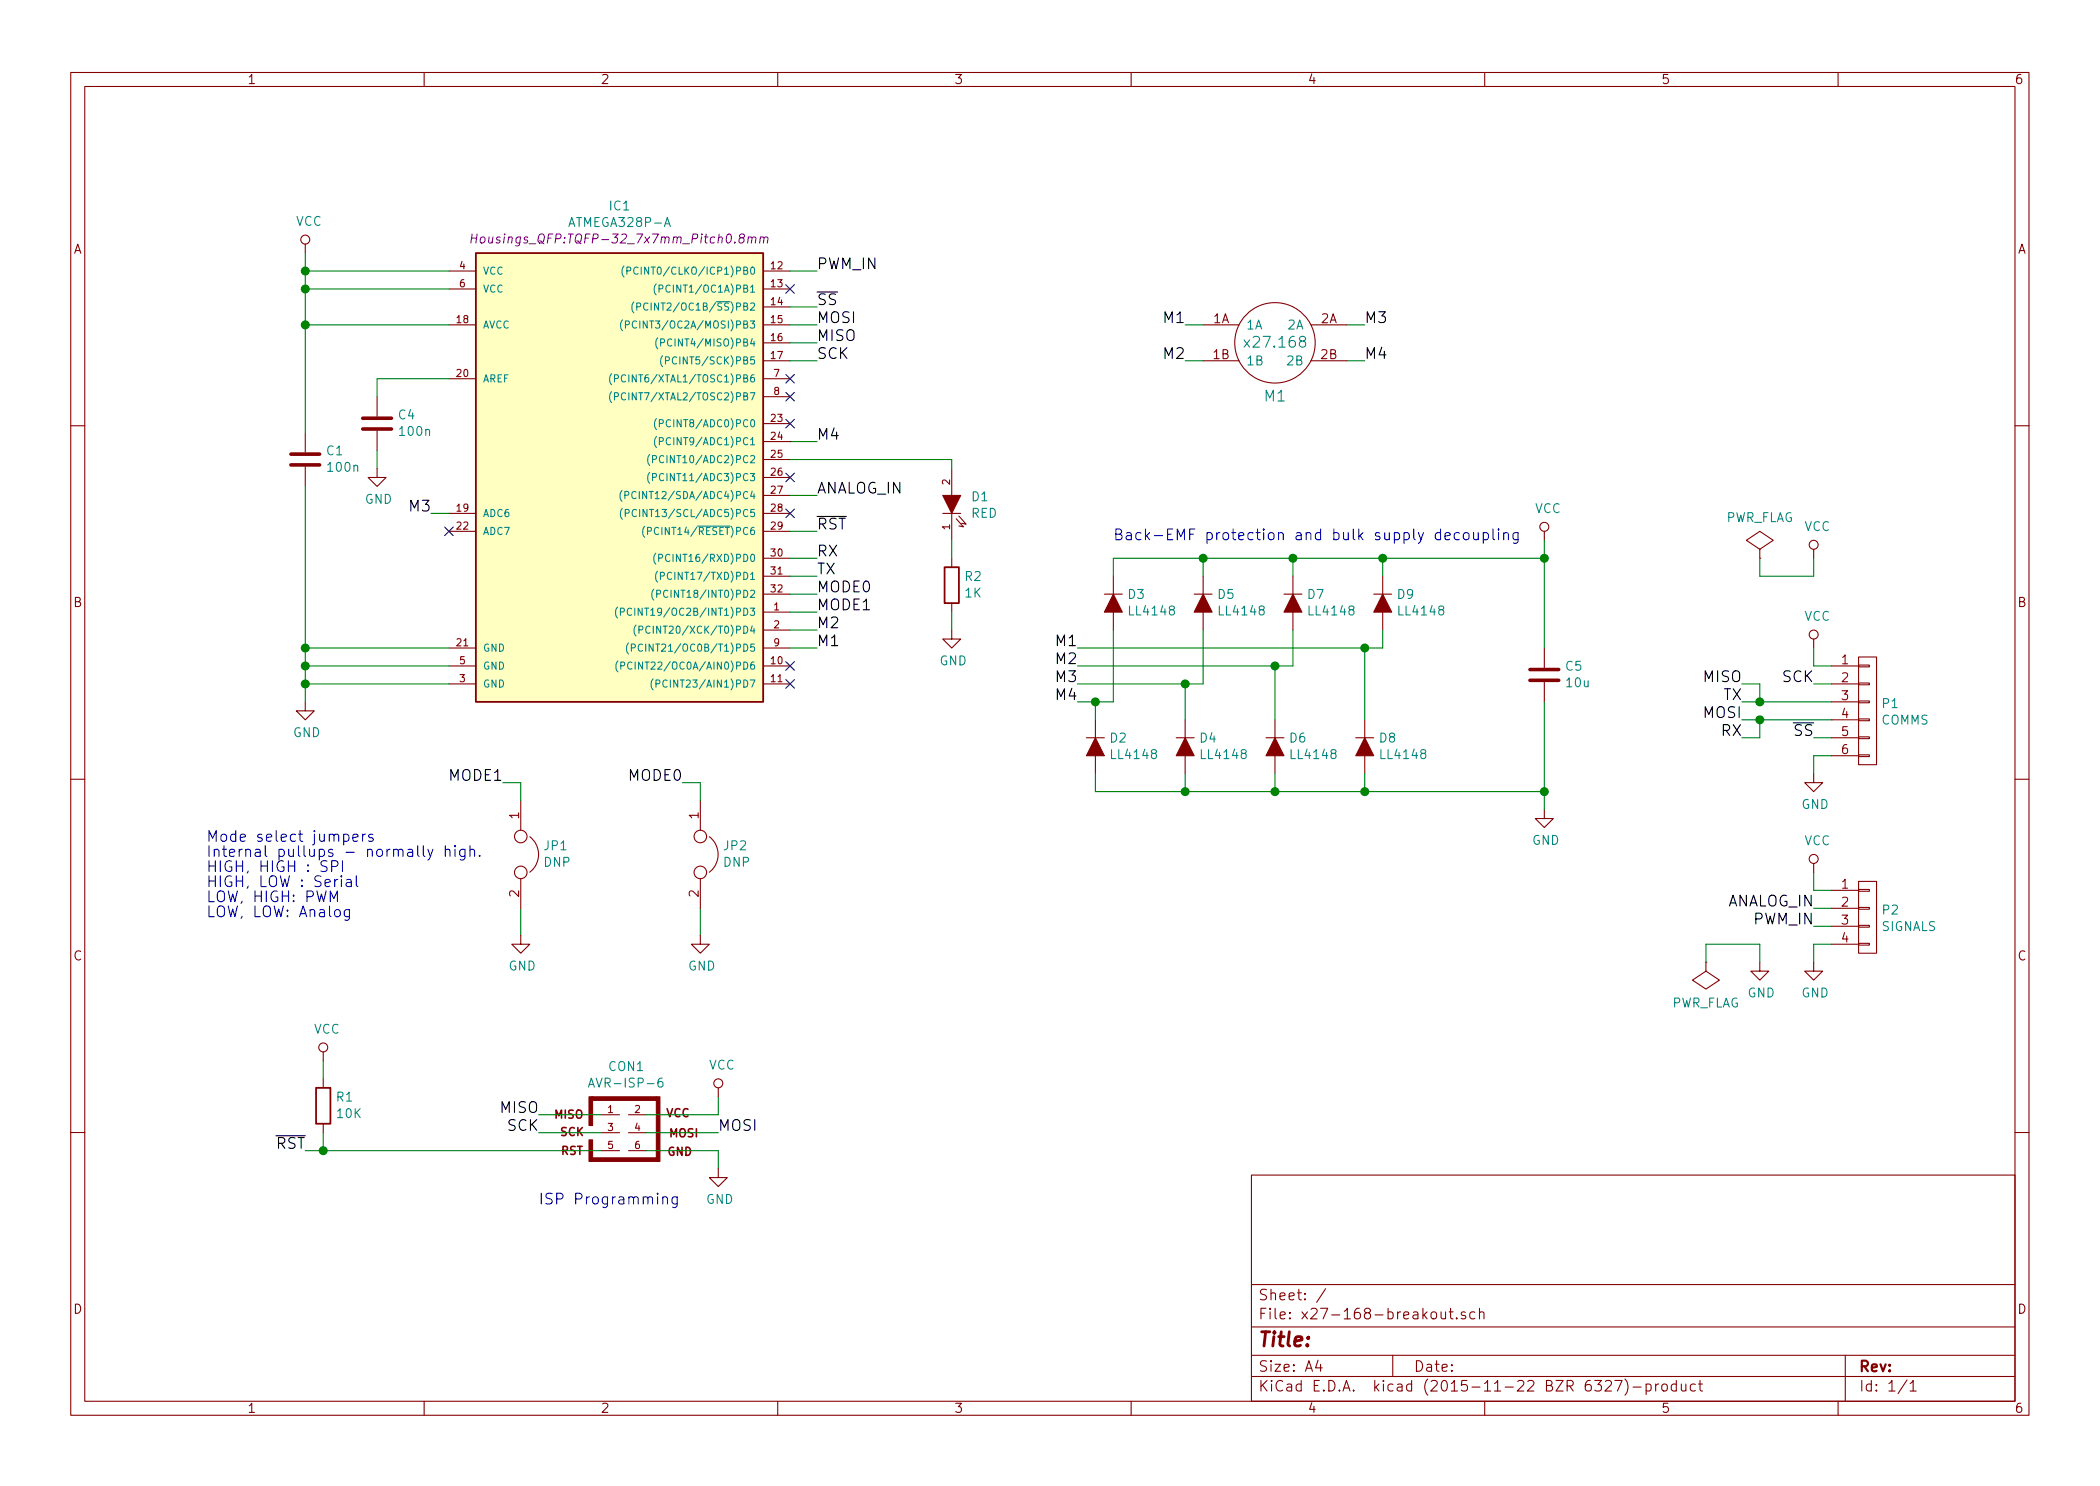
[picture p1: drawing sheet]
EESchema Schematic File Version 2
LIBS:74xgxx
LIBS:74xx
LIBS:ac-dc
LIBS:actel
LIBS:adc-dac
LIBS:Altera
LIBS:analog_devices
LIBS:analog_switches
LIBS:atmel
LIBS:audio
LIBS:battery_management
LIBS:bbd
LIBS:brooktre
LIBS:cmos4000
LIBS:cmos_ieee
LIBS:conn
LIBS:contrib
LIBS:cypress
LIBS:dc-dc
LIBS:device
LIBS:digital-audio
LIBS:diode
LIBS:display
LIBS:dsp
LIBS:elec-unifil
LIBS:ESD_Protection
LIBS:ftdi
LIBS:gennum
LIBS:graphic
LIBS:hc11
LIBS:intel
LIBS:interface
LIBS:ir
LIBS:Lattice
LIBS:linear
LIBS:logo
LIBS:maxim
LIBS:memory
LIBS:microchip
LIBS:microchip_dspic33dsc
LIBS:microchip_pic10mcu
LIBS:microchip_pic12mcu
LIBS:microchip_pic16mcu
LIBS:microchip_pic18mcu
LIBS:microchip_pic32mcu
LIBS:microcontrollers
LIBS:motor_drivers
LIBS:motorola
LIBS:msp430
LIBS:nordicsemi
LIBS:nxp_armmcu
LIBS:onsemi
LIBS:opto
LIBS:Oscillators
LIBS:philips
LIBS:power
LIBS:powerint
LIBS:Power_Management
LIBS:pspice
LIBS:references
LIBS:regul
LIBS:relays
LIBS:rfcom
LIBS:sensors
LIBS:silabs
LIBS:siliconi
LIBS:stm8
LIBS:stm32
LIBS:supertex
LIBS:switches
LIBS:texas
LIBS:transf
LIBS:transistors
LIBS:ttl_ieee
LIBS:valves
LIBS:video
LIBS:Worldsemi
LIBS:Xicor
LIBS:xilinx
LIBS:Zilog
LIBS:x27.168
LIBS:x27-168-breakout-cache
EELAYER 25 0
EELAYER END
$Descr A4 11693 8268
encoding utf-8
Sheet 1 1
Title ""
Date ""
Rev ""
Comp ""
Comment1 ""
Comment2 ""
Comment3 ""
Comment4 ""
$EndDescr
$Comp
L C C1
U 1 1
P 1700 2550
F 0 "C1" H 1815 2596 50  0000 L CNN
F 1 "100n" H 1815 2504 50  0000 L CNN
F 2 "Capacitors_SMD:C_0603" H 1738 2400 50  0001 C CNN
F 3 "" H 1700 2550 50  0000 C CNN
	1    1700 2550
	1    0    0    -1  
$EndComp
Wire Wire Line
	1700 1500 2500 1500
Wire Wire Line
	1700 1400 1700 2400
Wire Wire Line
	1700 2700 1700 3900
Wire Wire Line
	1700 3800 2500 3800
Connection ~ 1700 3800
Connection ~ 1700 1500
$Comp
L AVR-ISP-6 CON1
U 1 1
P 3500 6300
F 0 "CON1" H 3487 6666 50  0000 C CNN
F 1 "AVR-ISP-6" H 3487 6574 50  0000 C CNN
F 2 "Pin_Headers:Pin_Header_Straight_2x03" V 2980 6340 50  0001 C CNN
F 3 "" H 3475 6300 50  0000 C CNN
	1    3500 6300
	1    0    0    -1  
$EndComp
Wire Wire Line
	1700 6400 3350 6400
Wire Wire Line
	3600 6400 4000 6400
Wire Wire Line
	4000 6400 4000 6500
Wire Wire Line
	3600 6200 4000 6200
Wire Wire Line
	4000 6200 4000 6100
Wire Wire Line
	3600 6300 4000 6300
$Comp
L VCC #PWR01
U 1 1
P 1700 1400
F 0 "#PWR01" H 1700 1250 50  0001 C CNN
F 1 "VCC" H 1720 1574 50  0000 C CNN
F 2 "" H 1700 1400 50  0000 C CNN
F 3 "" H 1700 1400 50  0000 C CNN
	1    1700 1400
	1    0    0    -1  
$EndComp
$Comp
L VCC #PWR02
U 1 1
P 4000 6100
F 0 "#PWR02" H 4000 5950 50  0001 C CNN
F 1 "VCC" H 4020 6274 50  0000 C CNN
F 2 "" H 4000 6100 50  0000 C CNN
F 3 "" H 4000 6100 50  0000 C CNN
	1    4000 6100
	1    0    0    -1  
$EndComp
$Comp
L GND #PWR03
U 1 1
P 4000 6500
F 0 "#PWR03" H 4000 6250 50  0001 C CNN
F 1 "GND" H 4008 6326 50  0000 C CNN
F 2 "" H 4000 6500 50  0000 C CNN
F 3 "" H 4000 6500 50  0000 C CNN
	1    4000 6500
	1    0    0    -1  
$EndComp
$Comp
L GND #PWR04
U 1 1
P 1700 3900
F 0 "#PWR04" H 1700 3650 50  0001 C CNN
F 1 "GND" H 1708 3726 50  0000 C CNN
F 2 "" H 1700 3900 50  0000 C CNN
F 3 "" H 1700 3900 50  0000 C CNN
	1    1700 3900
	1    0    0    -1  
$EndComp
Text Label 4000 6300 0    60   ~ 0
MOSI
Text Label 3000 6200 2    60   ~ 0
MISO
Text Label 3000 6300 2    60   ~ 0
SCK
Text Label 1700 6400 2    60   ~ 0
~RST
$Comp
L R R1
U 1 1
P 1800 6150
F 0 "R1" H 1870 6196 50  0000 L CNN
F 1 "10K" H 1870 6104 50  0000 L CNN
F 2 "Resistors_SMD:R_0603" V 1730 6150 50  0001 C CNN
F 3 "" H 1800 6150 50  0000 C CNN
	1    1800 6150
	1    0    0    -1  
$EndComp
Wire Wire Line
	1800 6300 1800 6400
Connection ~ 1800 6400
Wire Wire Line
	1800 6000 1800 5900
$Comp
L VCC #PWR05
U 1 1
P 1800 5900
F 0 "#PWR05" H 1800 5750 50  0001 C CNN
F 1 "VCC" H 1820 6074 50  0000 C CNN
F 2 "" H 1800 5900 50  0000 C CNN
F 3 "" H 1800 5900 50  0000 C CNN
	1    1800 5900
	1    0    0    -1  
$EndComp
Wire Wire Line
	4400 2450 4550 2450
Text Label 4550 3600 0    60   ~ 0
M1
Text Label 4550 3500 0    60   ~ 0
M2
Text Label 2400 2850 2    60   ~ 0
M3
Text Label 4550 2450 0    60   ~ 0
M4
Wire Wire Line
	10100 3600 10100 3700
Wire Wire Line
	10100 3700 10200 3700
$Comp
L VCC #PWR06
U 1 1
P 10100 3600
F 0 "#PWR06" H 10100 3450 50  0001 C CNN
F 1 "VCC" H 10120 3774 50  0000 C CNN
F 2 "" H 10100 3600 50  0000 C CNN
F 3 "" H 10100 3600 50  0000 C CNN
	1    10100 3600
	1    0    0    -1  
$EndComp
$Comp
L VCC #PWR07
U 1 1
P 10100 3100
F 0 "#PWR07" H 10100 2950 50  0001 C CNN
F 1 "VCC" H 10120 3274 50  0000 C CNN
F 2 "" H 10100 3100 50  0000 C CNN
F 3 "" H 10100 3100 50  0000 C CNN
	1    10100 3100
	1    0    0    -1  
$EndComp
$Comp
L PWR_FLAG #FLG08
U 1 1
P 9800 3100
F 0 "#FLG08" H 9800 3195 50  0001 C CNN
F 1 "PWR_FLAG" H 9800 3324 50  0000 C CNN
F 2 "" H 9800 3100 50  0000 C CNN
F 3 "" H 9800 3100 50  0000 C CNN
	1    9800 3100
	1    0    0    -1  
$EndComp
Wire Wire Line
	9800 3100 9800 3200
Wire Wire Line
	9800 3200 10100 3200
Wire Wire Line
	10100 3200 10100 3100
Wire Wire Line
	10200 3800 10100 3800
Wire Wire Line
	9700 3900 10200 3900
Wire Wire Line
	9700 4000 10200 4000
Wire Wire Line
	10100 4100 10200 4100
Text Label 10100 3800 2    60   ~ 0
SCK
Text Label 9700 3800 2    60   ~ 0
MISO
Text Label 9700 4000 2    60   ~ 0
MOSI
Text Label 10100 4100 2    60   ~ 0
~SS
Wire Wire Line
	10200 5250 10100 5250
Wire Wire Line
	10100 5250 10100 5350
$Comp
L GND #PWR09
U 1 1
P 10100 5350
F 0 "#PWR09" H 10100 5100 50  0001 C CNN
F 1 "GND" H 10108 5176 50  0000 C CNN
F 2 "" H 10100 5350 50  0000 C CNN
F 3 "" H 10100 5350 50  0000 C CNN
	1    10100 5350
	1    0    0    -1  
$EndComp
$Comp
L LED D1
U 1 1
P 5300 2800
F 0 "D1" V 5346 2692 50  0000 R CNN
F 1 "RED" V 5254 2692 50  0000 R CNN
F 2 "LEDs:LED_0603" H 5300 2800 50  0001 C CNN
F 3 "" H 5300 2800 50  0000 C CNN
	1    5300 2800
	0    -1   -1   0   
$EndComp
Wire Wire Line
	5300 2550 5300 2600
$Comp
L R R2
U 1 1
P 5300 3250
F 0 "R2" H 5370 3296 50  0000 L CNN
F 1 "1K" H 5370 3204 50  0000 L CNN
F 2 "Resistors_SMD:R_0603" V 5230 3250 50  0001 C CNN
F 3 "" H 5300 3250 50  0000 C CNN
	1    5300 3250
	1    0    0    -1  
$EndComp
Wire Wire Line
	5300 3000 5300 3100
Wire Wire Line
	5300 3400 5300 3500
$Comp
L GND #PWR010
U 1 1
P 5300 3500
F 0 "#PWR010" H 5300 3250 50  0001 C CNN
F 1 "GND" H 5308 3326 50  0000 C CNN
F 2 "" H 5300 3500 50  0000 C CNN
F 3 "" H 5300 3500 50  0000 C CNN
	1    5300 3500
	1    0    0    -1  
$EndComp
$Comp
L D D9
U 1 1
P 7700 3350
F 0 "D9" V 7654 3428 50  0000 L CNN
F 1 "LL4148" V 7746 3428 50  0000 L CNN
F 2 "Diodes_SMD:SOD-323" H 7700 3350 50  0001 C CNN
F 3 "" H 7700 3350 50  0000 C CNN
	1    7700 3350
	0    1    1    0   
$EndComp
$Comp
L D D7
U 1 1
P 7200 3350
F 0 "D7" V 7154 3428 50  0000 L CNN
F 1 "LL4148" V 7246 3428 50  0000 L CNN
F 2 "Diodes_SMD:SOD-323" H 7200 3350 50  0001 C CNN
F 3 "" H 7200 3350 50  0000 C CNN
	1    7200 3350
	0    1    1    0   
$EndComp
$Comp
L D D5
U 1 1
P 6700 3350
F 0 "D5" V 6654 3428 50  0000 L CNN
F 1 "LL4148" V 6746 3428 50  0000 L CNN
F 2 "Diodes_SMD:SOD-323" H 6700 3350 50  0001 C CNN
F 3 "" H 6700 3350 50  0000 C CNN
	1    6700 3350
	0    1    1    0   
$EndComp
$Comp
L D D3
U 1 1
P 6200 3350
F 0 "D3" V 6154 3428 50  0000 L CNN
F 1 "LL4148" V 6246 3428 50  0000 L CNN
F 2 "Diodes_SMD:SOD-323" H 6200 3350 50  0001 C CNN
F 3 "" H 6200 3350 50  0000 C CNN
	1    6200 3350
	0    1    1    0   
$EndComp
$Comp
L D D8
U 1 1
P 7600 4150
F 0 "D8" V 7554 4228 50  0000 L CNN
F 1 "LL4148" V 7646 4228 50  0000 L CNN
F 2 "Diodes_SMD:SOD-323" H 7600 4150 50  0001 C CNN
F 3 "" H 7600 4150 50  0000 C CNN
	1    7600 4150
	0    1    1    0   
$EndComp
$Comp
L D D6
U 1 1
P 7100 4150
F 0 "D6" V 7054 4228 50  0000 L CNN
F 1 "LL4148" V 7146 4228 50  0000 L CNN
F 2 "Diodes_SMD:SOD-323" H 7100 4150 50  0001 C CNN
F 3 "" H 7100 4150 50  0000 C CNN
	1    7100 4150
	0    1    1    0   
$EndComp
$Comp
L D D4
U 1 1
P 6600 4150
F 0 "D4" V 6554 4228 50  0000 L CNN
F 1 "LL4148" V 6646 4228 50  0000 L CNN
F 2 "Diodes_SMD:SOD-323" H 6600 4150 50  0001 C CNN
F 3 "" H 6600 4150 50  0000 C CNN
	1    6600 4150
	0    1    1    0   
$EndComp
$Comp
L D D2
U 1 1
P 6100 4150
F 0 "D2" V 6054 4228 50  0000 L CNN
F 1 "LL4148" V 6146 4228 50  0000 L CNN
F 2 "Diodes_SMD:SOD-323" H 6100 4150 50  0001 C CNN
F 3 "" H 6100 4150 50  0000 C CNN
	1    6100 4150
	0    1    1    0   
$EndComp
Wire Wire Line
	6000 3800 6700 3800
Wire Wire Line
	6000 3900 6200 3900
Wire Wire Line
	6100 3900 6100 4000
Connection ~ 6100 3900
Wire Wire Line
	6600 4000 6600 3800
Connection ~ 6600 3800
Wire Wire Line
	7100 4000 7100 3700
Connection ~ 7100 3700
Wire Wire Line
	7600 4000 7600 3600
Connection ~ 7600 3600
Wire Wire Line
	7700 3600 7700 3500
Wire Wire Line
	7200 3700 7200 3500
Wire Wire Line
	6700 3800 6700 3500
Wire Wire Line
	6100 4300 6100 4400
Wire Wire Line
	6100 4400 8600 4400
Wire Wire Line
	6600 4400 6600 4300
Wire Wire Line
	7100 4400 7100 4300
Connection ~ 6600 4400
Connection ~ 7100 4400
Wire Wire Line
	6200 3200 6200 3100
Wire Wire Line
	6200 3100 8600 3100
Wire Wire Line
	6700 3100 6700 3200
Wire Wire Line
	7200 3100 7200 3200
Connection ~ 6700 3100
Wire Wire Line
	7700 3100 7700 3200
Connection ~ 7200 3100
Connection ~ 7700 3100
Connection ~ 7600 4400
$Comp
L VCC #PWR011
U 1 1
P 8600 3000
F 0 "#PWR011" H 8600 2850 50  0001 C CNN
F 1 "VCC" H 8620 3174 50  0000 C CNN
F 2 "" H 8600 3000 50  0000 C CNN
F 3 "" H 8600 3000 50  0000 C CNN
	1    8600 3000
	1    0    0    -1  
$EndComp
$Comp
L GND #PWR012
U 1 1
P 8600 4500
F 0 "#PWR012" H 8600 4250 50  0001 C CNN
F 1 "GND" H 8608 4326 50  0000 C CNN
F 2 "" H 8600 4500 50  0000 C CNN
F 3 "" H 8600 4500 50  0000 C CNN
	1    8600 4500
	1    0    0    -1  
$EndComp
Text Label 6000 3600 2    60   ~ 0
M1
Text Label 6000 3700 2    60   ~ 0
M2
Text Label 6000 3800 2    60   ~ 0
M3
Text Label 6000 3900 2    60   ~ 0
M4
Wire Wire Line
	3350 6300 3000 6300
$Comp
L GND #PWR013
U 1 1
P 9800 5350
F 0 "#PWR013" H 9800 5100 50  0001 C CNN
F 1 "GND" H 9808 5176 50  0000 C CNN
F 2 "" H 9800 5350 50  0000 C CNN
F 3 "" H 9800 5350 50  0000 C CNN
	1    9800 5350
	1    0    0    -1  
$EndComp
$Comp
L PWR_FLAG #FLG014
U 1 1
P 9500 5350
F 0 "#FLG014" H 9500 5445 50  0001 C CNN
F 1 "PWR_FLAG" H 9500 5574 50  0000 C CNN
F 2 "" H 9500 5350 50  0000 C CNN
F 3 "" H 9500 5350 50  0000 C CNN
	1    9500 5350
	-1   0    0    1   
$EndComp
Wire Wire Line
	9800 5350 9800 5250
Wire Wire Line
	9800 5250 9500 5250
Wire Wire Line
	9500 5250 9500 5350
Wire Wire Line
	3350 6200 3000 6200
$Comp
L ATMEGA328P-A IC1
U 1 1
P 3400 2600
F 0 "IC1" H 3450 4060 50  0000 C CNN
F 1 "ATMEGA328P-A" H 3450 3968 50  0000 C CNN
F 2 "Housings_QFP:TQFP-32_7x7mm_Pitch0.8mm" H 3450 3876 50  0000 C CIN
F 3 "" H 3400 2600 50  0000 C CNN
	1    3400 2600
	1    0    0    -1  
$EndComp
Wire Wire Line
	4400 3100 4550 3100
Wire Wire Line
	4400 3200 4550 3200
Text Label 4550 3100 0    60   ~ 0
RX
Text Label 4550 3200 0    60   ~ 0
TX
Wire Wire Line
	4400 2950 4550 2950
Text Label 4550 2950 0    60   ~ 0
~RST
Wire Wire Line
	4400 1800 4550 1800
Wire Wire Line
	4400 1900 4550 1900
Wire Wire Line
	4400 2000 4550 2000
Text Label 4550 1800 0    60   ~ 0
MOSI
Text Label 4550 1900 0    60   ~ 0
MISO
Text Label 4550 2000 0    60   ~ 0
SCK
Wire Wire Line
	4400 1700 4550 1700
Text Label 4550 1700 0    60   ~ 0
~SS
Wire Wire Line
	10200 5150 10100 5150
Wire Wire Line
	10200 5050 10100 5050
Wire Wire Line
	9800 3900 9800 3800
Wire Wire Line
	9800 3800 9700 3800
Connection ~ 9800 3900
Text Label 9700 3900 2    60   ~ 0
TX
Wire Wire Line
	9800 4000 9800 4100
Wire Wire Line
	9800 4100 9700 4100
Connection ~ 9800 4000
Text Label 9700 4100 2    60   ~ 0
RX
Text Label 10100 5150 2    60   ~ 0
PWM_IN
Wire Wire Line
	4400 1500 4550 1500
Text Label 4550 1500 0    60   ~ 0
PWM_IN
Wire Wire Line
	4400 2750 4550 2750
Text Label 4550 2750 0    60   ~ 0
ANALOG_IN
Text Label 10100 5050 2    60   ~ 0
ANALOG_IN
Wire Wire Line
	2500 3700 1700 3700
Connection ~ 1700 3700
Wire Wire Line
	2500 3600 1700 3600
Connection ~ 1700 3600
Wire Wire Line
	2500 1600 1700 1600
Connection ~ 1700 1600
Wire Wire Line
	2500 1800 1700 1800
Connection ~ 1700 1800
$Comp
L C C4
U 1 1
P 2100 2350
F 0 "C4" H 2215 2396 50  0000 L CNN
F 1 "100n" H 2215 2304 50  0000 L CNN
F 2 "Capacitors_SMD:C_0603" H 2138 2200 50  0001 C CNN
F 3 "" H 2100 2350 50  0000 C CNN
	1    2100 2350
	1    0    0    -1  
$EndComp
Wire Wire Line
	2500 2100 2100 2100
Wire Wire Line
	2100 2100 2100 2200
Wire Wire Line
	2100 2500 2100 2600
$Comp
L GND #PWR015
U 1 1
P 2100 2600
F 0 "#PWR015" H 2100 2350 50  0001 C CNN
F 1 "GND" H 2108 2426 50  0000 C CNN
F 2 "" H 2100 2600 50  0000 C CNN
F 3 "" H 2100 2600 50  0000 C CNN
	1    2100 2600
	1    0    0    -1  
$EndComp
$Comp
L C C5
U 1 1
P 8600 3750
F 0 "C5" H 8715 3796 50  0000 L CNN
F 1 "10u" H 8715 3704 50  0000 L CNN
F 2 "Capacitors_SMD:C_0805" H 8638 3600 50  0001 C CNN
F 3 "" H 8600 3750 50  0000 C CNN
	1    8600 3750
	1    0    0    -1  
$EndComp
Wire Wire Line
	8600 3900 8600 4500
Wire Wire Line
	7600 4300 7600 4400
Connection ~ 8600 4400
Wire Wire Line
	8600 3000 8600 3600
Connection ~ 8600 3100
NoConn ~ 2500 2950
NoConn ~ 4400 2650
NoConn ~ 4400 3700
NoConn ~ 4400 3800
$Comp
L x27.168 M1
U 1 1
P 7100 1900
F 0 "M1" H 7100 1600 60  0000 C CNN
F 1 "x27.168" H 7100 1900 60  0000 C CNN
F 2 "x27.168:x27.168" H 7100 1900 60  0001 C CNN
F 3 "" H 7100 1900 60  0000 C CNN
	1    7100 1900
	1    0    0    -1  
$EndComp
Wire Wire Line
	6700 1800 6600 1800
Wire Wire Line
	6700 2000 6600 2000
Wire Wire Line
	7500 1800 7600 1800
Wire Wire Line
	6000 3700 7200 3700
Wire Wire Line
	6000 3600 7700 3600
Wire Wire Line
	6200 3900 6200 3500
Text Label 6600 1800 2    60   ~ 0
M1
Text Label 6600 2000 2    60   ~ 0
M2
Text Label 7600 1800 0    60   ~ 0
M3
Text Label 7600 2000 0    60   ~ 0
M4
Wire Wire Line
	7600 2000 7500 2000
Wire Wire Line
	10100 4850 10100 4950
Wire Wire Line
	10100 4950 10200 4950
$Comp
L VCC #PWR016
U 1 1
P 10100 4850
F 0 "#PWR016" H 10100 4700 50  0001 C CNN
F 1 "VCC" H 10120 5024 50  0000 C CNN
F 2 "" H 10100 4850 50  0000 C CNN
F 3 "" H 10100 4850 50  0000 C CNN
	1    10100 4850
	1    0    0    -1  
$EndComp
Wire Wire Line
	10200 4200 10100 4200
Wire Wire Line
	10100 4200 10100 4300
$Comp
L GND #PWR017
U 1 1
P 10100 4300
F 0 "#PWR017" H 10100 4050 50  0001 C CNN
F 1 "GND" H 10108 4126 50  0000 C CNN
F 2 "" H 10100 4300 50  0000 C CNN
F 3 "" H 10100 4300 50  0000 C CNN
	1    10100 4300
	1    0    0    -1  
$EndComp
$Comp
L CONN_01X06 P1
U 1 1
P 10400 3950
F 0 "P1" H 10477 3988 50  0000 L CNN
F 1 "COMMS" H 10477 3896 50  0000 L CNN
F 2 "Pin_Headers:Pin_Header_Straight_1x06" H 10400 3950 50  0001 C CNN
F 3 "" H 10400 3950 50  0000 C CNN
	1    10400 3950
	1    0    0    -1  
$EndComp
$Comp
L CONN_01X04 P2
U 1 1
P 10400 5100
F 0 "P2" H 10478 5138 50  0000 L CNN
F 1 "SIGNALS" H 10478 5046 50  0000 L CNN
F 2 "Pin_Headers:Pin_Header_Straight_1x04" H 10400 5100 50  0001 C CNN
F 3 "" H 10400 5100 50  0000 C CNN
	1    10400 5100
	1    0    0    -1  
$EndComp
NoConn ~ 4400 1600
Text Notes 6200 3000 0    60   ~ 0
Back-EMF protection and bulk supply decoupling
Text Notes 3000 6700 0    60   ~ 0
ISP Programming
Wire Wire Line
	3900 5050 3900 5200
Wire Wire Line
	2900 5200 2900 5050
$Comp
L GND #PWR018
U 1 1
P 3900 5200
F 0 "#PWR018" H 3900 4950 50  0001 C CNN
F 1 "GND" H 3908 5026 50  0000 C CNN
F 2 "" H 3900 5200 50  0000 C CNN
F 3 "" H 3900 5200 50  0000 C CNN
	1    3900 5200
	1    0    0    -1  
$EndComp
$Comp
L GND #PWR019
U 1 1
P 2900 5200
F 0 "#PWR019" H 2900 4950 50  0001 C CNN
F 1 "GND" H 2908 5026 50  0000 C CNN
F 2 "" H 2900 5200 50  0000 C CNN
F 3 "" H 2900 5200 50  0000 C CNN
	1    2900 5200
	1    0    0    -1  
$EndComp
$Comp
L JUMPER JP2
U 1 1
P 3900 4750
F 0 "JP2" V 3854 4876 50  0000 L CNN
F 1 "DNP" V 3946 4876 50  0000 L CNN
F 2 "Resistors_SMD:R_0402" H 3900 4750 50  0001 C CNN
F 3 "" H 3900 4750 50  0000 C CNN
	1    3900 4750
	0    1    1    0   
$EndComp
$Comp
L JUMPER JP1
U 1 1
P 2900 4750
F 0 "JP1" V 2854 4876 50  0000 L CNN
F 1 "DNP" V 2946 4876 50  0000 L CNN
F 2 "Resistors_SMD:R_0402" H 2900 4750 50  0001 C CNN
F 3 "" H 2900 4750 50  0000 C CNN
	1    2900 4750
	0    1    1    0   
$EndComp
Wire Wire Line
	3900 4450 3900 4350
Wire Wire Line
	3900 4350 3800 4350
Wire Wire Line
	2900 4450 2900 4350
Wire Wire Line
	2900 4350 2800 4350
Text Label 2800 4350 2    60   ~ 0
MODE1
Text Label 3800 4350 2    60   ~ 0
MODE0
Wire Wire Line
	4400 3300 4550 3300
Wire Wire Line
	4550 3400 4400 3400
Text Label 4550 3300 0    60   ~ 0
MODE0
Text Label 4550 3400 0    60   ~ 0
MODE1
Text Notes 1150 5100 0    60   ~ 0
Mode select jumpers \nInternal pullups - normally high.\nHIGH, HIGH : SPI\nHIGH, LOW : Serial\nLOW, HIGH: PWM\nLOW, LOW: Analog
NoConn ~ 4400 2350
Wire Wire Line
	4550 3500 4400 3500
Wire Wire Line
	4550 3600 4400 3600
Wire Wire Line
	2500 2850 2400 2850
NoConn ~ 4400 2850
NoConn ~ 4400 2100
NoConn ~ 4400 2200
Wire Wire Line
	5300 2550 4400 2550
$EndSCHEMATC
